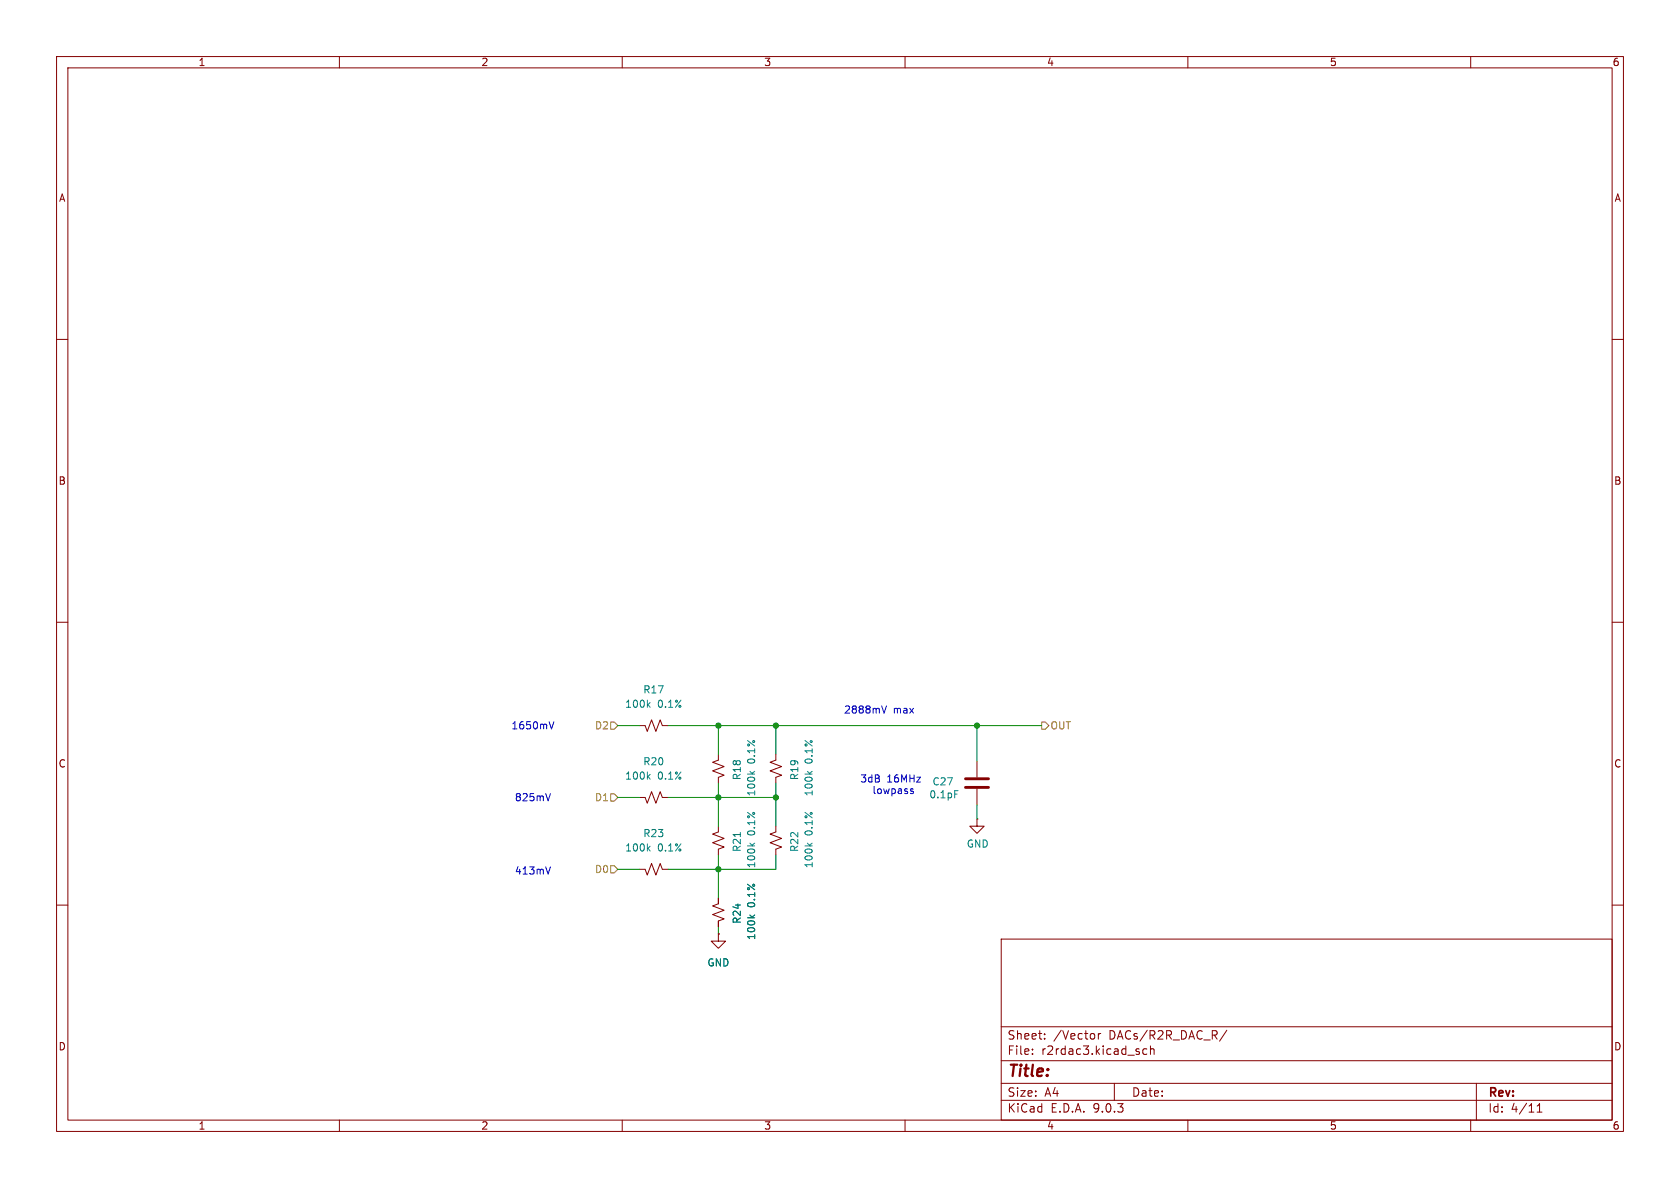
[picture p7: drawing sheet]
<svg xmlns="http://www.w3.org/2000/svg" width="297mm" height="210mm" viewBox="0 0 297 210" stroke-linecap="round" stroke-linejoin="round" font-family="sans-serif">
<g fill="none" stroke="#840000" stroke-width=".18">
<path d="M10 10h277v190h-277zM12 12h273v186h-273zM60 10v2M110 10v2M160 10v2M210 10v2M260 10v2M10 60h2M285 60h2M10 110h2M285 110h2M113 128.3h1l.4 1 .8-2 .8 2 .7-2 .4 1h1"/>
<path d="M127 133.4v1l-1 .3 2 .8-2 .8 2 .7-1 .4v1M137.2 133.4v1l-1.1 .3 2.1 .8-2.1 .8 2.1 .7-1 .4v1M172.7 134.6v2.8M172.7 139.4v2.8M113 141h1l.4 1 .8-2 .8 2 .7-2 .4 1h1M113 153.7h1l.4 1 .8-2 .8 2 .7-2 .4 1h1M127 158.8v1l-1 .3 2 .8-2 .8 2 .7-1 .4v1M127 146.1v1l-1 .3 2 .8-2 .8 2 .7-1 .4v1M137.2 146.1v1l-1.1 .3 2.1 .8-2.1 .8 2.1 .7-1 .4v1M172.7 144.8v1.3h1.3l-1.3 1.2-1.3-1.2h1.3M172.7 144.8h.1M10 160h2"/>
<path d="M127 165.1v1.3h1.3l-1.3 1.2-1.3-1.2h1.3M127 165.1h.1M177 166h108v32h-108zM285 160h2M60 198v2M110 198v2M160 198v2M177 194.5h108M177 191.5h108M177 187.5h108M177 181.5h108M182.5 186.3v.1"/>
<path d="M182.5 185.5v.1M184.7 183.6v.1M184.7 182.8v.1M194.2 182.7v1M194.6 182.7l-.3 .1-.1 .2M197 191.5v3M202.7 185.5l-.4-.1-.3 .3v.4l.2 .2h.5M203.4 185.5l.2-.1 .4 .1v.9M203.4 184.9v1.5M210 198v2M216.9 182.1l-1.3 2M260 198v2"/>
<path d="M261 191.5v6.5M271.7 196.6h.9M271.7 195.5l.5-.4v1.5"/>
</g>
<g fill="none" stroke="#008484" stroke-width=".18">
<path d="M114.6 124.6l.3 .4M114.6 137.3l.3 .4M114.9 124.2l-.4 .5M114.9 136.9l-.4 .5M132.6 136.4l.5 .4M133.4 136.4l-.5 .3M142.7 136.4l.5 .4M143.6 136.4l-.5 .3M168.8 139.8h.6M114.6 150l.3 .4M114.9 149.6l-.4 .5M130.9 147.2v.7"/>
<path d="M132.6 149.1l.5 .4M133.4 149.1l-.5 .3M142.7 149.1l.5 .4M143.6 149.1l-.5 .3M132.6 161.8l.5 .4M133.4 161.8l-.5 .3"/>
</g>
<path d="M170.7 139.2h4.1M170.7 137.7h4.1" fill="none" stroke="#840000" stroke-width=".51"/>
<path d="M107.9 127.6h.7l.6 .7-.6 .6h-.7zM184.1 127.6h.7l.6 .7-.6 .6h-.7zM107.9 153h.7l.6 .7-.6 .6h-.7zM107.9 140.3h.7l.6 .7-.6 .6h-.7z" fill="none" stroke="#848400" stroke-width=".18"/>
<g fill="none" stroke="#008400" stroke-width=".18">
<path d="M109.2 128.3h3.8M118.1 128.3h66M127 128.3v5.1M127 138.4v7.7M137.2 128.3v5.1M137.2 138.4v7.7M172.7 128.3v6.3M109.2 153.7h3.8M109.2 141h3.8M118.1 141h19.1M127 151.1v7.7M137.2 151.1v2.6h-19.1"/>
<path d="M172.7 142.2v2.6M127 163.8v1.3"/>
</g>
<path d="M97.1 127.6l.4 1.3 .4-1.3M155.9 124.8l.4 1.3 .4-1.3M161 139.8l.5 .2-.1 .2-.3 .1M161 139.5h.4M97.3 140.3l-.4 1.3M97.3 153.2l-.4 1.3" fill="none" stroke="#0000c2" stroke-width=".18"/>
<g fill="#008400" stroke="#008400" stroke-width=".18">
<circle cx="127" cy="153.7" r=".46"/>
<circle cx="127" cy="141" r=".46"/>
<circle cx="172.7" cy="128.3" r=".46"/>
<circle cx="137.2" cy="128.3" r=".46"/>
<circle cx="127" cy="128.3" r=".46"/>
<circle cx="137.2" cy="141" r=".46"/>
</g>
<text font-size="2.8" fill="#840000" x="178" y="190.9">Title:</text>
<g font-size="2.1" fill="#840000">
<text x="178" y="184">Sheet:</text>
<text x="186.2" y="184">/Vector</text>
<text x="196.1" y="184">DACs/R2R_DAC_R/</text>
<text x="178" y="186.7">File:</text>
<text x="184.1" y="186.7">r2rdac3.kicad_sch</text>
<text x="178" y="196.9">KiCad</text>
<text x="178" y="194.1">Size:</text>
<text x="184.7" y="194.1">A4</text>
<text x="185.7" y="196.9">E.D.A.</text>
<text x="193.3" y="196.9">9.0.3</text>
<text x="200" y="194.1">Date:</text>
<text x="263" y="194.3">Rev:</text>
<text x="263" y="196.9">Id:</text>
<text x="267.1" y="196.9">4/11</text>
</g>
<g font-size="1.8" fill="#840000">
<text x="35" y="11.9">1</text>
<text x="85" y="11.9">2</text>
<text x="135" y="11.9">3</text>
<text x="185" y="11.9">4</text>
<text x="235" y="11.9">5</text>
<text x="285" y="11.9">6</text>
<text x="10.3" y="35.9">A</text>
<text x="285.3" y="35.9">A</text>
<text x="10.3" y="85.9">B</text>
<text x="285.3" y="85.9">B</text>
<text x="10.3" y="135.9">C</text>
<text x="285.3" y="135.9">C</text>
<text x="10.3" y="185.9">D</text>
<text x="285.3" y="185.9">D</text>
<text x="35" y="199.9">1</text>
<text x="85" y="199.9">2</text>
<text x="135" y="199.9">3</text>
<text x="185" y="199.9">4</text>
<text x="235" y="199.9">5</text>
<text x="285" y="199.9">6</text>
</g>
<g font-size="1.8" fill="#008484">
<text x="110.4" y="125.3">100k</text>
<text x="113.6" y="122.8">R17</text>
<text x="116.2" y="125.3">0.1%</text>
<text x="113.6" y="135.5">R20</text>
<text x="133.7" y="135" transform="rotate(-90 133.7 135)">0.1%</text>
<text x="143.9" y="135" transform="rotate(-90 143.9 135)">0.1%</text>
<text x="110.4" y="138">100k</text>
<text x="116.2" y="138">0.1%</text>
<text x="131.2" y="138" transform="rotate(-90 131.2 138)">R18</text>
<text x="133.7" y="140.9" transform="rotate(-90 133.7 140.9)">100k</text>
<text x="141.3" y="138" transform="rotate(-90 141.3 138)">R19</text>
<text x="143.9" y="140.9" transform="rotate(-90 143.9 140.9)">100k</text>
<text x="164.2" y="141.3">0.1pF</text>
<text x="164.8" y="139">C27</text>
<text x="113.6" y="148.2">R23</text>
<text x="133.7" y="147.7" transform="rotate(-90 133.7 147.7)">0.1%</text>
<text x="143.9" y="147.7" transform="rotate(-90 143.9 147.7)">0.1%</text>
<text x="110.4" y="150.7">100k</text>
<text x="116.2" y="150.7">0.1%</text>
<text x="131.2" y="150.7" transform="rotate(-90 131.2 150.7)">R21</text>
<text x="133.7" y="153.6" transform="rotate(-90 133.7 153.6)">100k</text>
<text x="141.3" y="150.7" transform="rotate(-90 141.3 150.7)">R22</text>
<text x="143.9" y="153.6" transform="rotate(-90 143.9 153.6)">100k</text>
<text x="170.8" y="150">GND</text>
<text x="133.7" y="160.4" transform="rotate(-90 133.7 160.4)">0.1%</text>
<text x="131.2" y="163.4" transform="rotate(-90 131.2 163.4)">R24</text>
<text x="133.7" y="166.3" transform="rotate(-90 133.7 166.3)">100k</text>
<text x="125" y="171">GND</text>
</g>
<g font-size="1.8" fill="#0000c2">
<text x="90.3" y="129.1">1650mV</text>
<text x="149.1" y="126.3">2888mV</text>
<text x="157.9" y="126.3">max</text>
<text x="90.9" y="141.8">825mV</text>
<text x="152" y="138.5">3dB</text>
<text x="154.1" y="140.6">lowpass</text>
<text x="156.8" y="138.5">16MHz</text>
<text x="90.9" y="154.8">413mV</text>
</g>
<g font-size="1.8" fill="#848400">
<text x="105.1" y="129.1">D2</text>
<text x="185.6" y="129.1">OUT</text>
<text x="105.1" y="141.8">D1</text>
<text x="105.1" y="154.5">D0</text>
</g>
</svg>
